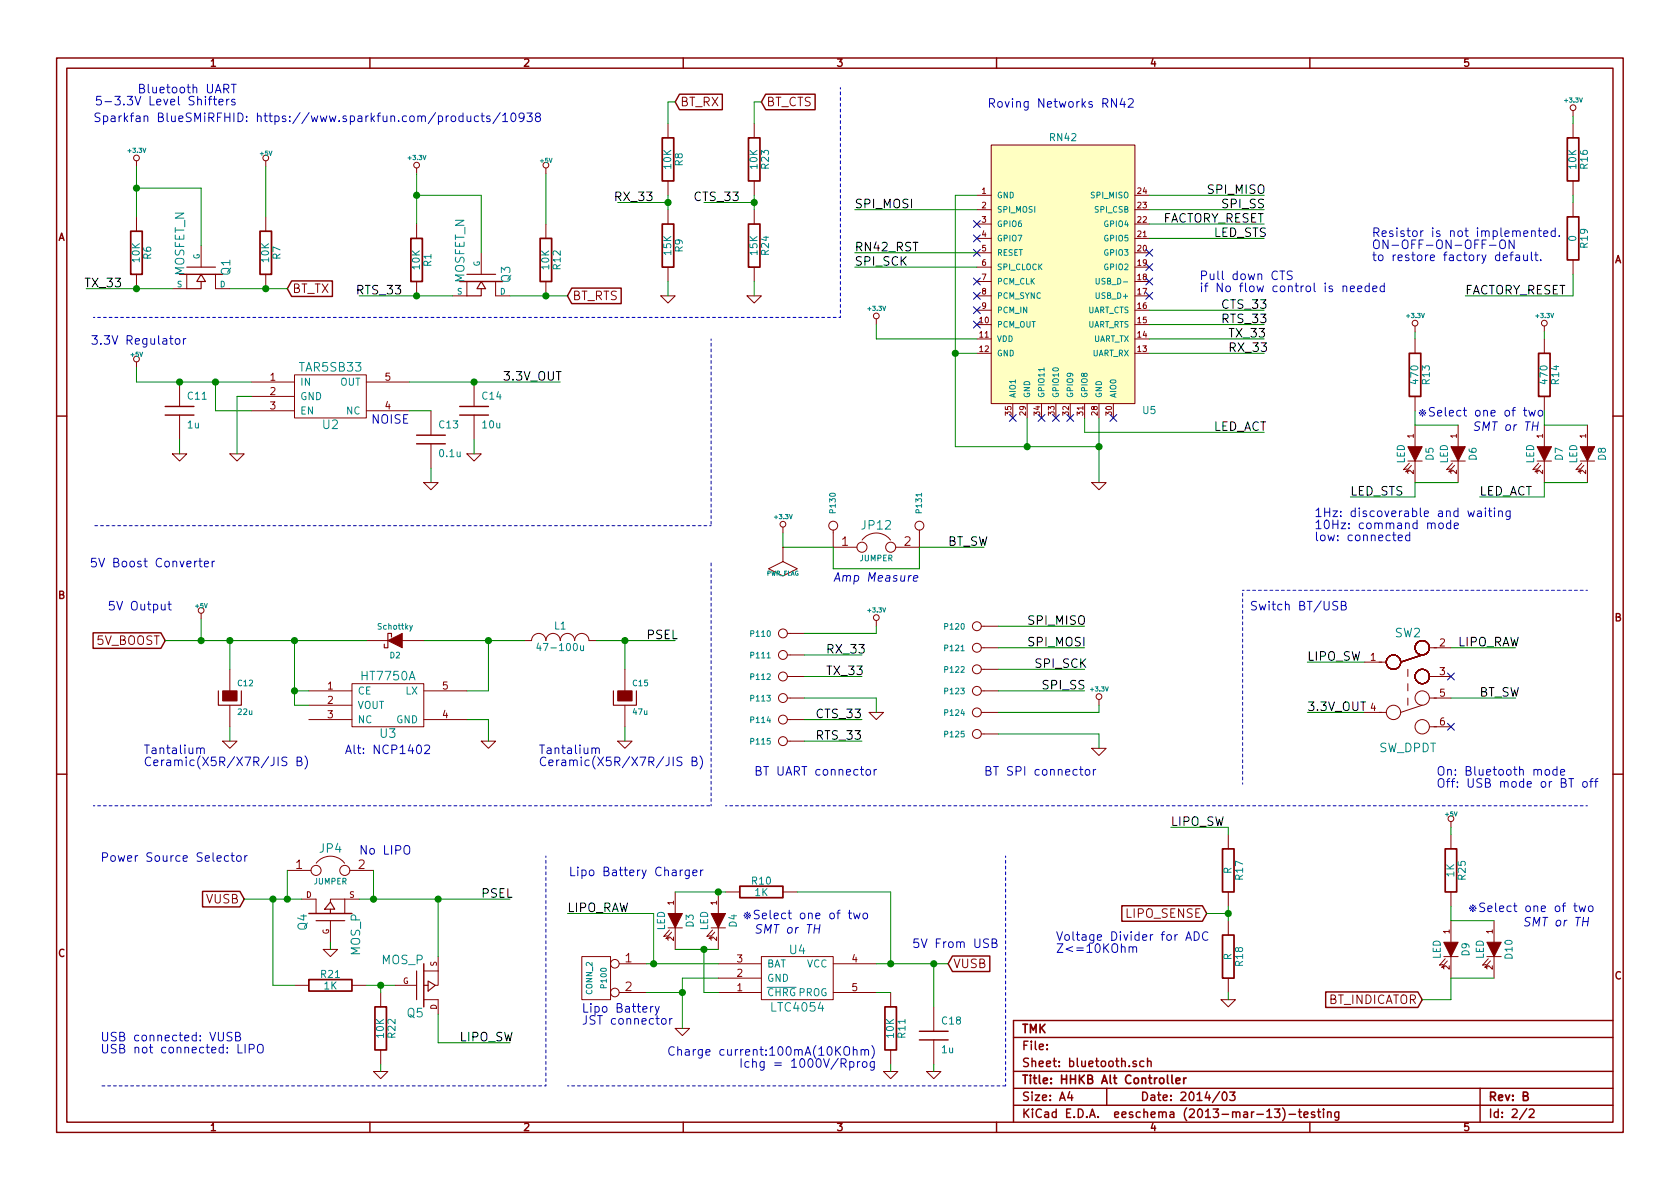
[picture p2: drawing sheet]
EESchema Schematic File Version 2
LIBS:keyboard_parts
LIBS:HHKB_controller-cache
LIBS:power
LIBS:device
LIBS:transistors
LIBS:conn
LIBS:linear
LIBS:regul
LIBS:74xx
LIBS:cmos4000
LIBS:adc-dac
LIBS:memory
LIBS:xilinx
LIBS:special
LIBS:microcontrollers
LIBS:dsp
LIBS:microchip
LIBS:analog_switches
LIBS:motorola
LIBS:texas
LIBS:intel
LIBS:audio
LIBS:interface
LIBS:digital-audio
LIBS:philips
LIBS:display
LIBS:cypress
LIBS:siliconi
LIBS:opto
LIBS:atmel
LIBS:contrib
LIBS:valves
LIBS:open-project
LIBS:HHKB_controller-cache
EELAYER 24 0
EELAYER END
$Descr A4 11693 8268
encoding utf-8
Sheet 2 2
Title "HHKB Alt Controller"
Date "2014/03"
Rev "B"
Comp "TMK"
Comment1 ""
Comment2 ""
Comment3 ""
Comment4 ""
$EndDescr
$Comp
L CONN_2 P100
U 1 1
P 4150 6800
F 0 "P100" V 4100 6800 40  0000 C CNN
F 1 "CONN_2" V 4200 6800 40  0000 C CNN
F 2 "" H 4150 6800 60  0000 C CNN
F 3 "" H 4150 6800 60  0000 C CNN
	1    4150 6800
	-1   0    0    -1  
$EndComp
Text Notes 4050 7050 0    60   ~ 0
Lipo Battery\nJST connector
$Comp
L GND #PWR030
U 1 1
P 4750 7150
F 0 "#PWR030" H 4750 7150 30  0001 C CNN
F 1 "GND" H 4750 7080 30  0001 C CNN
F 2 "" H 4750 7150 60  0000 C CNN
F 3 "" H 4750 7150 60  0000 C CNN
	1    4750 7150
	1    0    0    -1  
$EndComp
$Comp
L LTC4054 U4
U 1 1
P 5550 6800
F 0 "U4" H 5550 6600 60  0000 C CNN
F 1 "LTC4054" H 5550 7000 60  0000 C CNN
F 2 "" H 5550 6800 60  0000 C CNN
F 3 "" H 5550 6800 60  0000 C CNN
	1    5550 6800
	1    0    0    1   
$EndComp
Text GLabel 6600 6700 2    60   Input ~ 0
VUSB
$Comp
L HT7750A U3
U 1 1
P 2700 4900
F 0 "U3" H 2700 4700 60  0000 C CNN
F 1 "HT7750A" H 2700 5100 60  0000 C CNN
F 2 "" H 2700 4900 60  0000 C CNN
F 3 "" H 2700 4900 60  0000 C CNN
	1    2700 4900
	1    0    0    -1  
$EndComp
$Comp
L C C11
U 1 1
P 1250 2850
F 0 "C11" H 1300 2950 50  0000 L CNN
F 1 "1u" H 1300 2750 50  0000 L CNN
F 2 "" H 1250 2850 60  0000 C CNN
F 3 "" H 1250 2850 60  0000 C CNN
	1    1250 2850
	1    0    0    -1  
$EndComp
$Comp
L C C14
U 1 1
P 3300 2850
F 0 "C14" H 3350 2950 50  0000 L CNN
F 1 "10u" H 3350 2750 50  0000 L CNN
F 2 "" H 3300 2850 60  0000 C CNN
F 3 "" H 3300 2850 60  0000 C CNN
	1    3300 2850
	1    0    0    -1  
$EndComp
$Comp
L CAPAPOL C15
U 1 1
P 4350 4850
F 0 "C15" H 4400 4950 40  0000 L CNN
F 1 "47u" H 4400 4750 40  0000 L CNN
F 2 "" H 4450 4700 30  0000 C CNN
F 3 "" H 4350 4850 300 0000 C CNN
	1    4350 4850
	1    0    0    -1  
$EndComp
$Comp
L CAPAPOL C12
U 1 1
P 1600 4850
F 0 "C12" H 1650 4950 40  0000 L CNN
F 1 "22u" H 1650 4750 40  0000 L CNN
F 2 "" H 1700 4700 30  0000 C CNN
F 3 "" H 1600 4850 300 0000 C CNN
	1    1600 4850
	1    0    0    -1  
$EndComp
$Comp
L INDUCTOR_SMALL L1
U 1 1
P 3900 4450
F 0 "L1" H 3900 4550 50  0000 C CNN
F 1 "47-100u" H 3900 4400 50  0000 C CNN
F 2 "" H 3900 4450 60  0000 C CNN
F 3 "" H 3900 4450 60  0000 C CNN
	1    3900 4450
	1    0    0    -1  
$EndComp
Text Label 4500 4450 0    60   ~ 0
PSEL
$Comp
L GND #PWR031
U 1 1
P 1600 5150
F 0 "#PWR031" H 1600 5150 30  0001 C CNN
F 1 "GND" H 1600 5080 30  0001 C CNN
F 2 "" H 1600 5150 60  0000 C CNN
F 3 "" H 1600 5150 60  0000 C CNN
	1    1600 5150
	1    0    0    -1  
$EndComp
$Comp
L GND #PWR032
U 1 1
P 4350 5150
F 0 "#PWR032" H 4350 5150 30  0001 C CNN
F 1 "GND" H 4350 5080 30  0001 C CNN
F 2 "" H 4350 5150 60  0000 C CNN
F 3 "" H 4350 5150 60  0000 C CNN
	1    4350 5150
	1    0    0    -1  
$EndComp
$Comp
L GND #PWR033
U 1 1
P 3400 5150
F 0 "#PWR033" H 3400 5150 30  0001 C CNN
F 1 "GND" H 3400 5080 30  0001 C CNN
F 2 "" H 3400 5150 60  0000 C CNN
F 3 "" H 3400 5150 60  0000 C CNN
	1    3400 5150
	1    0    0    -1  
$EndComp
Text Notes 1000 5250 0    60   ~ 0
Tantalium\nCeramic(X5R/X7R/JIS B)
Text Notes 3750 5250 0    60   ~ 0
Tantalium\nCeramic(X5R/X7R/JIS B)
Text GLabel 1150 4450 0    60   Input ~ 0
5V_BOOST
$Comp
L LDO_REGULATOR U2
U 1 1
P 2300 2750
F 0 "U2" H 2300 2550 60  0000 C CNN
F 1 "TAR5SB33" H 2300 2950 60  0000 C CNN
F 2 "" H 2300 2750 60  0000 C CNN
F 3 "" H 2300 2750 60  0000 C CNN
	1    2300 2750
	1    0    0    -1  
$EndComp
$Comp
L GND #PWR034
U 1 1
P 1250 3150
F 0 "#PWR034" H 1250 3150 30  0001 C CNN
F 1 "GND" H 1250 3080 30  0001 C CNN
F 2 "" H 1250 3150 60  0000 C CNN
F 3 "" H 1250 3150 60  0000 C CNN
	1    1250 3150
	1    0    0    -1  
$EndComp
$Comp
L GND #PWR035
U 1 1
P 3300 3150
F 0 "#PWR035" H 3300 3150 30  0001 C CNN
F 1 "GND" H 3300 3080 30  0001 C CNN
F 2 "" H 3300 3150 60  0000 C CNN
F 3 "" H 3300 3150 60  0000 C CNN
	1    3300 3150
	1    0    0    -1  
$EndComp
$Comp
L GND #PWR036
U 1 1
P 1650 3150
F 0 "#PWR036" H 1650 3150 30  0001 C CNN
F 1 "GND" H 1650 3080 30  0001 C CNN
F 2 "" H 1650 3150 60  0000 C CNN
F 3 "" H 1650 3150 60  0000 C CNN
	1    1650 3150
	1    0    0    -1  
$EndComp
$Comp
L C C13
U 1 1
P 3000 3050
F 0 "C13" H 3050 3150 50  0000 L CNN
F 1 "0.1u" H 3050 2950 50  0000 L CNN
F 2 "" H 3000 3050 60  0000 C CNN
F 3 "" H 3000 3050 60  0000 C CNN
	1    3000 3050
	1    0    0    -1  
$EndComp
$Comp
L GND #PWR037
U 1 1
P 3000 3350
F 0 "#PWR037" H 3000 3350 30  0001 C CNN
F 1 "GND" H 3000 3280 30  0001 C CNN
F 2 "" H 3000 3350 60  0000 C CNN
F 3 "" H 3000 3350 60  0000 C CNN
	1    3000 3350
	1    0    0    -1  
$EndComp
Text Notes 2850 2950 2    60   ~ 0
NOISE
Text Notes 1500 3950 2    60   ~ 0
5V Boost Converter
Text Notes 1300 2400 2    60   ~ 0
3.3V Regulator
Text Notes 1650 650  2    60   ~ 0
Bluetooth UART\n5-3.3V Level Shifters
$Comp
L R R6
U 1 1
P 950 1750
F 0 "R6" V 1030 1750 50  0000 C CNN
F 1 "10K" V 950 1750 50  0000 C CNN
F 2 "" H 950 1750 60  0000 C CNN
F 3 "" H 950 1750 60  0000 C CNN
	1    950  1750
	1    0    0    -1  
$EndComp
$Comp
L R R7
U 1 1
P 1850 1750
F 0 "R7" V 1930 1750 50  0000 C CNN
F 1 "10K" V 1850 1750 50  0000 C CNN
F 2 "" H 1850 1750 60  0000 C CNN
F 3 "" H 1850 1750 60  0000 C CNN
	1    1850 1750
	1    0    0    -1  
$EndComp
$Comp
L R R8
U 1 1
P 4650 1100
F 0 "R8" V 4730 1100 50  0000 C CNN
F 1 "10K" V 4650 1100 50  0000 C CNN
F 2 "" H 4650 1100 60  0000 C CNN
F 3 "" H 4650 1100 60  0000 C CNN
	1    4650 1100
	1    0    0    -1  
$EndComp
$Comp
L R R9
U 1 1
P 4650 1700
F 0 "R9" V 4730 1700 50  0000 C CNN
F 1 "15K" V 4650 1700 50  0000 C CNN
F 2 "" H 4650 1700 60  0000 C CNN
F 3 "" H 4650 1700 60  0000 C CNN
	1    4650 1700
	1    0    0    -1  
$EndComp
$Comp
L GND #PWR038
U 1 1
P 4650 2050
F 0 "#PWR038" H 4650 2050 30  0001 C CNN
F 1 "GND" H 4650 1980 30  0001 C CNN
F 2 "" H 4650 2050 60  0000 C CNN
F 3 "" H 4650 2050 60  0000 C CNN
	1    4650 2050
	1    0    0    -1  
$EndComp
$Comp
L +5V #PWR039
U 1 1
P 1850 1150
F 0 "#PWR039" H 1850 1240 20  0001 C CNN
F 1 "+5V" H 1850 1240 30  0000 C CNN
F 2 "" H 1850 1150 60  0000 C CNN
F 3 "" H 1850 1150 60  0000 C CNN
	1    1850 1150
	1    0    0    -1  
$EndComp
$Comp
L +3.3V #PWR040
U 1 1
P 950 1150
F 0 "#PWR040" H 950 1110 30  0001 C CNN
F 1 "+3.3V" H 950 1260 30  0000 C CNN
F 2 "" H 950 1150 60  0000 C CNN
F 3 "" H 950 1150 60  0000 C CNN
	1    950  1150
	1    0    0    -1  
$EndComp
Text Label 850  2000 2    60   ~ 0
TX_33
Text Label 4550 1400 2    60   ~ 0
RX_33
Text GLabel 4700 700  2    60   Input ~ 0
BT_RX
Text GLabel 2000 2000 2    60   Input ~ 0
BT_TX
Text Notes 4900 6100 2    60   ~ 0
Lipo Battery Charger
Text Notes 7900 750  2    60   ~ 0
Roving Networks RN42
$Comp
L LED D4
U 1 1
P 5000 6400
F 0 "D4" H 5000 6500 50  0000 C CNN
F 1 "LED" H 5000 6300 50  0000 C CNN
F 2 "" H 5000 6400 60  0000 C CNN
F 3 "" H 5000 6400 60  0000 C CNN
	1    5000 6400
	0    1    1    0   
$EndComp
$Comp
L R R10
U 1 1
P 5300 6200
F 0 "R10" V 5380 6200 50  0000 C CNN
F 1 "1K" V 5300 6200 50  0000 C CNN
F 2 "" H 5300 6200 60  0000 C CNN
F 3 "" H 5300 6200 60  0000 C CNN
	1    5300 6200
	0    -1   -1   0   
$EndComp
$Comp
L R R11
U 1 1
P 6200 7150
F 0 "R11" V 6280 7150 50  0000 C CNN
F 1 "10K" V 6200 7150 50  0000 C CNN
F 2 "" H 6200 7150 60  0000 C CNN
F 3 "" H 6200 7150 60  0000 C CNN
	1    6200 7150
	1    0    0    -1  
$EndComp
$Comp
L GND #PWR041
U 1 1
P 6200 7450
F 0 "#PWR041" H 6200 7450 30  0001 C CNN
F 1 "GND" H 6200 7380 30  0001 C CNN
F 2 "" H 6200 7450 60  0000 C CNN
F 3 "" H 6200 7450 60  0000 C CNN
	1    6200 7450
	1    0    0    -1  
$EndComp
Text Notes 6100 7350 2    60   ~ 0
Charge current:100mA(10KOhm)\nIchg = 1000V/Rprog
Text Notes 6350 6600 0    60   ~ 0
5V From USB
Text Notes 750  4250 0    60   ~ 0
5V Output
$Comp
L CONN_1 P111
U 1 1
P 5450 4550
F 0 "P111" H 5530 4550 40  0000 L CNN
F 1 "CONN_1" H 5450 4605 30  0001 C CNN
F 2 "" H 5450 4550 60  0000 C CNN
F 3 "" H 5450 4550 60  0000 C CNN
	1    5450 4550
	-1   0    0    1   
$EndComp
$Comp
L CONN_1 P112
U 1 1
P 5450 4700
F 0 "P112" H 5530 4700 40  0000 L CNN
F 1 "CONN_1" H 5450 4755 30  0001 C CNN
F 2 "" H 5450 4700 60  0000 C CNN
F 3 "" H 5450 4700 60  0000 C CNN
	1    5450 4700
	-1   0    0    1   
$EndComp
$Comp
L CONN_1 P110
U 1 1
P 5450 4400
F 0 "P110" H 5530 4400 40  0000 L CNN
F 1 "CONN_1" H 5450 4455 30  0001 C CNN
F 2 "" H 5450 4400 60  0000 C CNN
F 3 "" H 5450 4400 60  0000 C CNN
	1    5450 4400
	-1   0    0    1   
$EndComp
$Comp
L CONN_1 P113
U 1 1
P 5450 4850
F 0 "P113" H 5530 4850 40  0000 L CNN
F 1 "CONN_1" H 5450 4905 30  0001 C CNN
F 2 "" H 5450 4850 60  0000 C CNN
F 3 "" H 5450 4850 60  0000 C CNN
	1    5450 4850
	-1   0    0    1   
$EndComp
Text Label 5750 4550 0    60   ~ 0
RX_33
Text Label 5750 4700 0    60   ~ 0
TX_33
Text Notes 5250 5400 0    60   ~ 0
BT UART connector
$Comp
L +3.3V #PWR042
U 1 1
P 6100 4350
F 0 "#PWR042" H 6100 4310 30  0001 C CNN
F 1 "+3.3V" H 6100 4460 30  0000 C CNN
F 2 "" H 6100 4350 60  0000 C CNN
F 3 "" H 6100 4350 60  0000 C CNN
	1    6100 4350
	1    0    0    -1  
$EndComp
$Comp
L GND #PWR043
U 1 1
P 6100 4950
F 0 "#PWR043" H 6100 4950 30  0001 C CNN
F 1 "GND" H 6100 4880 30  0001 C CNN
F 2 "" H 6100 4950 60  0000 C CNN
F 3 "" H 6100 4950 60  0000 C CNN
	1    6100 4950
	1    0    0    -1  
$EndComp
$Comp
L CONN_1 P115
U 1 1
P 5450 5150
F 0 "P115" H 5530 5150 40  0000 L CNN
F 1 "CONN_1" H 5450 5205 30  0001 C CNN
F 2 "" H 5450 5150 60  0000 C CNN
F 3 "" H 5450 5150 60  0000 C CNN
	1    5450 5150
	-1   0    0    1   
$EndComp
Text Label 6000 5150 2    60   ~ 0
RTS_33
$Comp
L C C18
U 1 1
P 6500 7200
F 0 "C18" H 6550 7300 50  0000 L CNN
F 1 "1u" H 6550 7100 50  0000 L CNN
F 2 "" H 6500 7200 60  0000 C CNN
F 3 "" H 6500 7200 60  0000 C CNN
	1    6500 7200
	1    0    0    -1  
$EndComp
$Comp
L GND #PWR044
U 1 1
P 6500 7450
F 0 "#PWR044" H 6500 7450 30  0001 C CNN
F 1 "GND" H 6500 7380 30  0001 C CNN
F 2 "" H 6500 7450 60  0000 C CNN
F 3 "" H 6500 7450 60  0000 C CNN
	1    6500 7450
	1    0    0    -1  
$EndComp
$Comp
L DIODESCH D2
U 1 1
P 2750 4450
F 0 "D2" H 2750 4550 40  0000 C CNN
F 1 "Schottky" H 2750 4350 40  0000 C CNN
F 2 "" H 2750 4450 60  0000 C CNN
F 3 "" H 2750 4450 60  0000 C CNN
	1    2750 4450
	-1   0    0    1   
$EndComp
$Comp
L LED D3
U 1 1
P 4700 6400
F 0 "D3" H 4700 6500 50  0000 C CNN
F 1 "LED" H 4700 6300 50  0000 C CNN
F 2 "" H 4700 6400 60  0000 C CNN
F 3 "" H 4700 6400 60  0000 C CNN
	1    4700 6400
	0    1    1    0   
$EndComp
$Comp
L MOSFET_N Q1
U 1 1
P 1400 1900
F 0 "Q1" H 1410 2070 60  0000 R CNN
F 1 "MOSFET_N" H 1410 1750 60  0000 R CNN
F 2 "" H 1400 1900 60  0000 C CNN
F 3 "" H 1400 1900 60  0000 C CNN
	1    1400 1900
	0    1    1    0   
$EndComp
$Comp
L CONN_1 P130
U 1 1
P 5800 3650
F 0 "P130" H 5880 3650 40  0000 L CNN
F 1 "CONN_1" H 5800 3705 30  0001 C CNN
F 2 "" H 5800 3650 60  0000 C CNN
F 3 "" H 5800 3650 60  0000 C CNN
	1    5800 3650
	0    -1   -1   0   
$EndComp
$Comp
L CONN_1 P131
U 1 1
P 6400 3650
F 0 "P131" H 6480 3650 40  0000 L CNN
F 1 "CONN_1" H 6400 3705 30  0001 C CNN
F 2 "" H 6400 3650 60  0000 C CNN
F 3 "" H 6400 3650 60  0000 C CNN
	1    6400 3650
	0    -1   -1   0   
$EndComp
$Comp
L JUMPER JP12
U 1 1
P 6100 3800
F 0 "JP12" H 6100 3950 60  0000 C CNN
F 1 "JUMPER" H 6100 3720 40  0000 C CNN
F 2 "" H 6100 3800 60  0000 C CNN
F 3 "" H 6100 3800 60  0000 C CNN
	1    6100 3800
	1    0    0    -1  
$EndComp
Text Notes 5800 4050 0    60   Italic 0
Amp Measure
$Comp
L LED D5
U 1 1
P 9850 3150
F 0 "D5" H 9850 3250 50  0000 C CNN
F 1 "LED" H 9850 3050 50  0000 C CNN
F 2 "" H 9850 3150 60  0000 C CNN
F 3 "" H 9850 3150 60  0000 C CNN
	1    9850 3150
	0    1    1    0   
$EndComp
$Comp
L LED D6
U 1 1
P 10150 3150
F 0 "D6" H 10150 3250 50  0000 C CNN
F 1 "LED" H 10150 3050 50  0000 C CNN
F 2 "" H 10150 3150 60  0000 C CNN
F 3 "" H 10150 3150 60  0000 C CNN
	1    10150 3150
	0    1    1    0   
$EndComp
Text Notes 10250 3000 0    60   Italic 0
SMT or TH
Text Notes 5250 6500 0    60   Italic 0
SMT or TH
$Comp
L R R17
U 1 1
P 8550 6050
F 0 "R17" V 8630 6050 50  0000 C CNN
F 1 "R" V 8550 6050 50  0000 C CNN
F 2 "" H 8550 6050 60  0000 C CNN
F 3 "" H 8550 6050 60  0000 C CNN
	1    8550 6050
	1    0    0    -1  
$EndComp
$Comp
L R R18
U 1 1
P 8550 6650
F 0 "R18" V 8630 6650 50  0000 C CNN
F 1 "R" V 8550 6650 50  0000 C CNN
F 2 "" H 8550 6650 60  0000 C CNN
F 3 "" H 8550 6650 60  0000 C CNN
	1    8550 6650
	1    0    0    -1  
$EndComp
$Comp
L GND #PWR045
U 1 1
P 8550 6950
F 0 "#PWR045" H 8550 6950 30  0001 C CNN
F 1 "GND" H 8550 6880 30  0001 C CNN
F 2 "" H 8550 6950 60  0000 C CNN
F 3 "" H 8550 6950 60  0000 C CNN
	1    8550 6950
	1    0    0    -1  
$EndComp
Text GLabel 8400 6350 0    60   Input ~ 0
LIPO_SENSE
Text Notes 7350 6550 0    60   ~ 0
Voltage Divider for ADC\nZ<=10KOhm
$Comp
L RN42 U5
U 1 1
P 7400 1900
F 0 "U5" H 8000 950 50  0000 C CNN
F 1 "RN42" H 7400 2850 50  0000 C CNN
F 2 "" H 7400 1900 60  0000 C CNN
F 3 "" H 7400 1900 60  0000 C CNN
	1    7400 1900
	1    0    0    -1  
$EndComp
$Comp
L GND #PWR046
U 1 1
P 7650 3350
F 0 "#PWR046" H 7650 3350 30  0001 C CNN
F 1 "GND" H 7650 3280 30  0001 C CNN
F 2 "" H 7650 3350 60  0000 C CNN
F 3 "" H 7650 3350 60  0000 C CNN
	1    7650 3350
	1    0    0    -1  
$EndComp
Text Label 8550 2350 0    60   ~ 0
TX_33
Text Label 8550 2450 0    60   ~ 0
RX_33
NoConn ~ 6800 1950
NoConn ~ 6800 2050
NoConn ~ 6800 2150
NoConn ~ 6800 2250
NoConn ~ 8000 1950
NoConn ~ 8000 2050
Text Label 5950 1750 0    60   ~ 0
RN42_RST
Text Label 8450 3000 0    60   ~ 0
LED_ACT
Text Label 8450 1650 0    60   ~ 0
LED_STS
Text Label 8500 2150 0    60   ~ 0
CTS_33
Text Label 8500 2250 0    60   ~ 0
RTS_33
NoConn ~ 8000 1850
NoConn ~ 8000 1750
NoConn ~ 6800 1550
NoConn ~ 6800 1650
$Comp
L R R16
U 1 1
P 10950 1100
F 0 "R16" V 11030 1100 50  0000 C CNN
F 1 "10K" V 10950 1100 50  0000 C CNN
F 2 "" H 10950 1100 60  0000 C CNN
F 3 "" H 10950 1100 60  0000 C CNN
	1    10950 1100
	1    0    0    -1  
$EndComp
$Comp
L R R19
U 1 1
P 10950 1650
F 0 "R19" V 11030 1650 50  0000 C CNN
F 1 "0" V 10950 1650 50  0000 C CNN
F 2 "" H 10950 1650 60  0000 C CNN
F 3 "" H 10950 1650 60  0000 C CNN
	1    10950 1650
	1    0    0    -1  
$EndComp
Text Label 8100 1550 0    60   ~ 0
FACTORY_RESET
$Comp
L +3.3V #PWR047
U 1 1
P 10950 800
F 0 "#PWR047" H 10950 760 30  0001 C CNN
F 1 "+3.3V" H 10950 910 30  0000 C CNN
F 2 "" H 10950 800 60  0000 C CNN
F 3 "" H 10950 800 60  0000 C CNN
	1    10950 800 
	1    0    0    -1  
$EndComp
Text Label 10200 2050 0    60   ~ 0
FACTORY_RESET
Text Notes 9550 1650 0    60   ~ 0
Resistor is not implemented.\nON-OFF-ON-OFF-ON\nto restore factory default.
$Comp
L +3.3V #PWR048
U 1 1
P 9850 2300
F 0 "#PWR048" H 9850 2260 30  0001 C CNN
F 1 "+3.3V" H 9850 2410 30  0000 C CNN
F 2 "" H 9850 2300 60  0000 C CNN
F 3 "" H 9850 2300 60  0000 C CNN
	1    9850 2300
	1    0    0    -1  
$EndComp
$Comp
L +3.3V #PWR049
U 1 1
P 10750 2300
F 0 "#PWR049" H 10750 2260 30  0001 C CNN
F 1 "+3.3V" H 10750 2410 30  0000 C CNN
F 2 "" H 10750 2300 60  0000 C CNN
F 3 "" H 10750 2300 60  0000 C CNN
	1    10750 2300
	1    0    0    -1  
$EndComp
$Comp
L R R13
U 1 1
P 9850 2600
F 0 "R13" V 9930 2600 50  0000 C CNN
F 1 "470" V 9850 2600 50  0000 C CNN
F 2 "" H 9850 2600 60  0000 C CNN
F 3 "" H 9850 2600 60  0000 C CNN
	1    9850 2600
	1    0    0    -1  
$EndComp
$Comp
L R R14
U 1 1
P 10750 2600
F 0 "R14" V 10830 2600 50  0000 C CNN
F 1 "470" V 10750 2600 50  0000 C CNN
F 2 "" H 10750 2600 60  0000 C CNN
F 3 "" H 10750 2600 60  0000 C CNN
	1    10750 2600
	1    0    0    -1  
$EndComp
$Comp
L LED D7
U 1 1
P 10750 3150
F 0 "D7" H 10750 3250 50  0000 C CNN
F 1 "LED" H 10750 3050 50  0000 C CNN
F 2 "" H 10750 3150 60  0000 C CNN
F 3 "" H 10750 3150 60  0000 C CNN
	1    10750 3150
	0    1    1    0   
$EndComp
$Comp
L LED D8
U 1 1
P 11050 3150
F 0 "D8" H 11050 3250 50  0000 C CNN
F 1 "LED" H 11050 3050 50  0000 C CNN
F 2 "" H 11050 3150 60  0000 C CNN
F 3 "" H 11050 3150 60  0000 C CNN
	1    11050 3150
	0    1    1    0   
$EndComp
Text Label 9400 3450 0    60   ~ 0
LED_STS
Text Label 10300 3450 0    60   ~ 0
LED_ACT
NoConn ~ 7450 2900
NoConn ~ 7350 2900
NoConn ~ 7250 2900
NoConn ~ 7050 2900
NoConn ~ 7750 2900
$Comp
L R R1
U 1 1
P 2900 1800
F 0 "R1" V 2980 1800 50  0000 C CNN
F 1 "10K" V 2900 1800 50  0000 C CNN
F 2 "" H 2900 1800 60  0000 C CNN
F 3 "" H 2900 1800 60  0000 C CNN
	1    2900 1800
	1    0    0    -1  
$EndComp
$Comp
L R R12
U 1 1
P 3800 1800
F 0 "R12" V 3880 1800 50  0000 C CNN
F 1 "10K" V 3800 1800 50  0000 C CNN
F 2 "" H 3800 1800 60  0000 C CNN
F 3 "" H 3800 1800 60  0000 C CNN
	1    3800 1800
	1    0    0    -1  
$EndComp
$Comp
L +5V #PWR050
U 1 1
P 3800 1200
F 0 "#PWR050" H 3800 1290 20  0001 C CNN
F 1 "+5V" H 3800 1290 30  0000 C CNN
F 2 "" H 3800 1200 60  0000 C CNN
F 3 "" H 3800 1200 60  0000 C CNN
	1    3800 1200
	1    0    0    -1  
$EndComp
$Comp
L +3.3V #PWR051
U 1 1
P 2900 1200
F 0 "#PWR051" H 2900 1160 30  0001 C CNN
F 1 "+3.3V" H 2900 1310 30  0000 C CNN
F 2 "" H 2900 1200 60  0000 C CNN
F 3 "" H 2900 1200 60  0000 C CNN
	1    2900 1200
	1    0    0    -1  
$EndComp
Text Label 2800 2050 2    60   ~ 0
RTS_33
Text GLabel 3950 2050 2    60   Input ~ 0
BT_RTS
$Comp
L MOSFET_N Q3
U 1 1
P 3350 1950
F 0 "Q3" H 3360 2120 60  0000 R CNN
F 1 "MOSFET_N" H 3360 1800 60  0000 R CNN
F 2 "" H 3350 1950 60  0000 C CNN
F 3 "" H 3350 1950 60  0000 C CNN
	1    3350 1950
	0    1    1    0   
$EndComp
Text Notes 8350 1950 0    60   ~ 0
Pull down CTS\nif No flow control is needed
Text Notes 6850 5400 0    60   ~ 0
BT SPI connector
$Comp
L CONN_1 P124
U 1 1
P 6800 4950
F 0 "P124" H 6880 4950 40  0000 L CNN
F 1 "CONN_1" H 6800 5005 30  0001 C CNN
F 2 "" H 6800 4950 60  0000 C CNN
F 3 "" H 6800 4950 60  0000 C CNN
	1    6800 4950
	-1   0    0    1   
$EndComp
$Comp
L CONN_1 P122
U 1 1
P 6800 4650
F 0 "P122" H 6880 4650 40  0000 L CNN
F 1 "CONN_1" H 6800 4705 30  0001 C CNN
F 2 "" H 6800 4650 60  0000 C CNN
F 3 "" H 6800 4650 60  0000 C CNN
	1    6800 4650
	-1   0    0    1   
$EndComp
$Comp
L CONN_1 P121
U 1 1
P 6800 4500
F 0 "P121" H 6880 4500 40  0000 L CNN
F 1 "CONN_1" H 6800 4555 30  0001 C CNN
F 2 "" H 6800 4500 60  0000 C CNN
F 3 "" H 6800 4500 60  0000 C CNN
	1    6800 4500
	-1   0    0    1   
$EndComp
$Comp
L CONN_1 P120
U 1 1
P 6800 4350
F 0 "P120" H 6880 4350 40  0000 L CNN
F 1 "CONN_1" H 6800 4405 30  0001 C CNN
F 2 "" H 6800 4350 60  0000 C CNN
F 3 "" H 6800 4350 60  0000 C CNN
	1    6800 4350
	-1   0    0    1   
$EndComp
$Comp
L CONN_1 P123
U 1 1
P 6800 4800
F 0 "P123" H 6880 4800 40  0000 L CNN
F 1 "CONN_1" H 6800 4855 30  0001 C CNN
F 2 "" H 6800 4800 60  0000 C CNN
F 3 "" H 6800 4800 60  0000 C CNN
	1    6800 4800
	-1   0    0    1   
$EndComp
Text Label 8400 1350 0    60   ~ 0
SPI_MISO
Text Label 8500 1450 0    60   ~ 0
SPI_SS
Text Label 5950 1450 0    60   ~ 0
SPI_MOSI
Text Label 5950 1850 0    60   ~ 0
SPI_SCK
Text Notes 9150 3600 0    60   ~ 0
1Hz: discoverable and waiting\n10Hz: command mode\nlow: connected
Text Notes 650  850  0    60   ~ 0
Sparkfan BlueSMiRFHID: https://www.sparkfun.com/products/10938
$Comp
L +3.3V #PWR052
U 1 1
P 7650 4900
F 0 "#PWR052" H 7650 4860 30  0001 C CNN
F 1 "+3.3V" H 7650 5010 30  0000 C CNN
F 2 "" H 7650 4900 60  0000 C CNN
F 3 "" H 7650 4900 60  0000 C CNN
	1    7650 4900
	1    0    0    -1  
$EndComp
$Comp
L GND #PWR053
U 1 1
P 7650 5200
F 0 "#PWR053" H 7650 5200 30  0001 C CNN
F 1 "GND" H 7650 5130 30  0001 C CNN
F 2 "" H 7650 5200 60  0000 C CNN
F 3 "" H 7650 5200 60  0000 C CNN
	1    7650 5200
	1    0    0    -1  
$EndComp
Text Label 7200 4650 0    60   ~ 0
SPI_SCK
Text Label 7150 4500 0    60   ~ 0
SPI_MOSI
Text Label 7150 4350 0    60   ~ 0
SPI_MISO
Text Label 7250 4800 0    60   ~ 0
SPI_SS
$Comp
L CONN_1 P125
U 1 1
P 6800 5100
F 0 "P125" H 6880 5100 40  0000 L CNN
F 1 "CONN_1" H 6800 5155 30  0001 C CNN
F 2 "" H 6800 5100 60  0000 C CNN
F 3 "" H 6800 5100 60  0000 C CNN
	1    6800 5100
	-1   0    0    1   
$EndComp
NoConn ~ 6800 1750
Text Notes 700  6000 0    60   ~ 0
Power Source Selector
Text GLabel 1700 6250 0    60   Input ~ 0
VUSB
$Comp
L R R22
U 1 1
P 2650 7150
F 0 "R22" V 2730 7150 50  0000 C CNN
F 1 "10K" V 2650 7150 50  0000 C CNN
F 2 "" H 2650 7150 60  0000 C CNN
F 3 "" H 2650 7150 60  0000 C CNN
	1    2650 7150
	1    0    0    -1  
$EndComp
$Comp
L R R21
U 1 1
P 2300 6850
F 0 "R21" V 2380 6850 50  0000 C CNN
F 1 "1K" V 2300 6850 50  0000 C CNN
F 2 "" H 2300 6850 60  0000 C CNN
F 3 "" H 2300 6850 60  0000 C CNN
	1    2300 6850
	0    -1   -1   0   
$EndComp
$Comp
L MOS_P Q4
U 1 1
P 2300 6350
F 0 "Q4" H 2300 6540 60  0000 R CNN
F 1 "MOS_P" H 2300 6170 60  0000 R CNN
F 2 "" H 2300 6350 60  0000 C CNN
F 3 "" H 2300 6350 60  0000 C CNN
	1    2300 6350
	0    -1   -1   0   
$EndComp
$Comp
L MOS_P Q5
U 1 1
P 2950 6850
F 0 "Q5" H 2950 7040 60  0000 R CNN
F 1 "MOS_P" H 2950 6670 60  0000 R CNN
F 2 "" H 2950 6850 60  0000 C CNN
F 3 "" H 2950 6850 60  0000 C CNN
	1    2950 6850
	1    0    0    1   
$EndComp
$Comp
L GND #PWR054
U 1 1
P 2300 6600
F 0 "#PWR054" H 2300 6600 30  0001 C CNN
F 1 "GND" H 2300 6530 30  0001 C CNN
F 2 "" H 2300 6600 60  0000 C CNN
F 3 "" H 2300 6600 60  0000 C CNN
	1    2300 6600
	1    0    0    -1  
$EndComp
Text Label 3350 6250 0    60   ~ 0
PSEL
$Comp
L GND #PWR055
U 1 1
P 2650 7450
F 0 "#PWR055" H 2650 7450 30  0001 C CNN
F 1 "GND" H 2650 7380 30  0001 C CNN
F 2 "" H 2650 7450 60  0000 C CNN
F 3 "" H 2650 7450 60  0000 C CNN
	1    2650 7450
	1    0    0    -1  
$EndComp
$Comp
L +5V #PWR056
U 1 1
P 1400 4300
F 0 "#PWR056" H 1400 4390 20  0001 C CNN
F 1 "+5V" H 1400 4390 30  0000 C CNN
F 2 "" H 1400 4300 60  0000 C CNN
F 3 "" H 1400 4300 60  0000 C CNN
	1    1400 4300
	1    0    0    -1  
$EndComp
$Comp
L +5V #PWR057
U 1 1
P 950 2550
F 0 "#PWR057" H 950 2640 20  0001 C CNN
F 1 "+5V" H 950 2640 30  0000 C CNN
F 2 "" H 950 2550 60  0000 C CNN
F 3 "" H 950 2550 60  0000 C CNN
	1    950  2550
	1    0    0    -1  
$EndComp
Text Notes 700  7250 0    60   ~ 0
USB connected: VUSB\nUSB not connected: LIPO
Text Notes 6050 6400 2    60   ~ 0
※Select one of two
Text Notes 10750 2900 2    60   ~ 0
※Select one of two
Text Label 10150 4500 0    60   ~ 0
LIPO_RAW
$Comp
L +3.3V #PWR058
U 1 1
P 5450 3700
F 0 "#PWR058" H 5450 3660 30  0001 C CNN
F 1 "+3.3V" H 5450 3810 30  0000 C CNN
F 2 "" H 5450 3700 60  0000 C CNN
F 3 "" H 5450 3700 60  0000 C CNN
	1    5450 3700
	1    0    0    -1  
$EndComp
Text Label 9100 4600 0    60   ~ 0
LIPO_SW
Text Label 3200 7250 0    60   ~ 0
LIPO_SW
Text Label 3950 6350 0    60   ~ 0
LIPO_RAW
Text Label 10300 4850 0    60   ~ 0
BT_SW
$Comp
L +3.3V #PWR059
U 1 1
P 6100 2250
F 0 "#PWR059" H 6100 2210 30  0001 C CNN
F 1 "+3.3V" H 6100 2360 30  0000 C CNN
F 2 "" H 6100 2250 60  0000 C CNN
F 3 "" H 6100 2250 60  0000 C CNN
	1    6100 2250
	1    0    0    -1  
$EndComp
$Comp
L JUMPER JP4
U 1 1
P 2300 6050
F 0 "JP4" H 2300 6200 60  0000 C CNN
F 1 "JUMPER" H 2300 5970 40  0000 C CNN
F 2 "" H 2300 6050 60  0000 C CNN
F 3 "" H 2300 6050 60  0000 C CNN
	1    2300 6050
	1    0    0    -1  
$EndComp
Text Notes 8700 4250 0    60   ~ 0
Switch BT/USB
$Comp
L R R23
U 1 1
P 5250 1100
F 0 "R23" V 5330 1100 50  0000 C CNN
F 1 "10K" V 5250 1100 50  0000 C CNN
F 2 "" H 5250 1100 60  0000 C CNN
F 3 "" H 5250 1100 60  0000 C CNN
	1    5250 1100
	1    0    0    -1  
$EndComp
$Comp
L R R24
U 1 1
P 5250 1700
F 0 "R24" V 5330 1700 50  0000 C CNN
F 1 "15K" V 5250 1700 50  0000 C CNN
F 2 "" H 5250 1700 60  0000 C CNN
F 3 "" H 5250 1700 60  0000 C CNN
	1    5250 1700
	1    0    0    -1  
$EndComp
$Comp
L GND #PWR060
U 1 1
P 5250 2050
F 0 "#PWR060" H 5250 2050 30  0001 C CNN
F 1 "GND" H 5250 1980 30  0001 C CNN
F 2 "" H 5250 2050 60  0000 C CNN
F 3 "" H 5250 2050 60  0000 C CNN
	1    5250 2050
	1    0    0    -1  
$EndComp
Text Label 5150 1400 2    60   ~ 0
CTS_33
Text GLabel 5300 700  2    60   Input ~ 0
BT_CTS
Text Label 8150 5750 0    60   ~ 0
LIPO_SW
Text GLabel 9900 6950 0    60   Input ~ 0
BT_INDICATOR
$Comp
L R R25
U 1 1
P 10100 6050
F 0 "R25" V 10180 6050 50  0000 C CNN
F 1 "1K" V 10100 6050 50  0000 C CNN
F 2 "" H 10100 6050 60  0000 C CNN
F 3 "" H 10100 6050 60  0000 C CNN
	1    10100 6050
	1    0    0    -1  
$EndComp
$Comp
L LED D9
U 1 1
P 10100 6600
F 0 "D9" H 10100 6700 50  0000 C CNN
F 1 "LED" H 10100 6500 50  0000 C CNN
F 2 "" H 10100 6600 60  0000 C CNN
F 3 "" H 10100 6600 60  0000 C CNN
	1    10100 6600
	0    1    1    0   
$EndComp
$Comp
L LED D10
U 1 1
P 10400 6600
F 0 "D10" H 10400 6700 50  0000 C CNN
F 1 "LED" H 10400 6500 50  0000 C CNN
F 2 "" H 10400 6600 60  0000 C CNN
F 3 "" H 10400 6600 60  0000 C CNN
	1    10400 6600
	0    1    1    0   
$EndComp
$Comp
L +5V #PWR061
U 1 1
P 10100 5750
F 0 "#PWR061" H 10100 5840 20  0001 C CNN
F 1 "+5V" H 10100 5840 30  0000 C CNN
F 2 "" H 10100 5750 60  0000 C CNN
F 3 "" H 10100 5750 60  0000 C CNN
	1    10100 5750
	1    0    0    -1  
$EndComp
Wire Wire Line
	7650 5100 7650 5200
Wire Wire Line
	7650 4950 7650 4900
Wire Wire Line
	6100 4850 6100 4950
Wire Wire Line
	6100 4400 6100 4350
Wire Notes Line
	4950 2350 4950 3650
Wire Notes Line
	5850 2200 5850 600 
Wire Notes Line
	650  2200 5850 2200
Wire Wire Line
	2500 6250 3550 6250
Wire Wire Line
	3050 7250 3550 7250
Wire Wire Line
	3050 7050 3050 7250
Connection ~ 3050 6250
Wire Wire Line
	3050 6650 3050 6250
Wire Wire Line
	2300 6550 2300 6600
Wire Wire Line
	2650 7400 2650 7450
Connection ~ 2650 6850
Wire Wire Line
	2650 6900 2650 6850
Wire Wire Line
	2550 6850 2750 6850
Connection ~ 1900 6250
Wire Wire Line
	1900 6850 2050 6850
Wire Wire Line
	1900 6250 1900 6850
Wire Wire Line
	1700 6250 2100 6250
Wire Wire Line
	6950 5100 7650 5100
Wire Wire Line
	6950 4800 7550 4800
Wire Wire Line
	6950 4350 7550 4350
Wire Wire Line
	6950 4500 7550 4500
Wire Wire Line
	6950 4650 7550 4650
Wire Wire Line
	6950 4950 7650 4950
Wire Wire Line
	3350 1350 2900 1350
Connection ~ 2900 2050
Connection ~ 3800 2050
Wire Wire Line
	3800 1200 3800 1550
Wire Wire Line
	2900 1200 2900 1550
Connection ~ 2900 1350
Wire Wire Line
	3350 1350 3350 1750
Wire Wire Line
	9850 3450 9400 3450
Wire Wire Line
	9850 3350 9850 3450
Wire Wire Line
	10750 3450 10300 3450
Wire Wire Line
	10750 3350 10750 3450
Wire Wire Line
	10750 2850 10750 2950
Wire Wire Line
	10750 3350 11050 3350
Wire Wire Line
	10750 2950 11050 2950
Wire Wire Line
	10750 2300 10750 2350
Wire Wire Line
	9850 2350 9850 2300
Wire Wire Line
	9850 2850 9850 2950
Wire Wire Line
	10950 2050 10200 2050
Wire Wire Line
	10950 1900 10950 2050
Wire Wire Line
	10950 1350 10950 1400
Wire Wire Line
	10950 800  10950 850 
Wire Wire Line
	8000 1550 8800 1550
Wire Wire Line
	8000 2250 8800 2250
Wire Wire Line
	8000 1650 8800 1650
Wire Wire Line
	7550 3000 8800 3000
Wire Wire Line
	7550 2900 7550 3000
Wire Wire Line
	6800 1450 5950 1450
Wire Wire Line
	6800 1850 5950 1850
Wire Wire Line
	6800 1750 5950 1750
Wire Wire Line
	8000 1450 8800 1450
Wire Wire Line
	8000 1350 8800 1350
Wire Wire Line
	8000 2450 8800 2450
Wire Wire Line
	8000 2350 8800 2350
Connection ~ 6650 2450
Wire Wire Line
	6800 2450 6650 2450
Connection ~ 7150 3100
Wire Wire Line
	6650 1350 6650 3100
Wire Wire Line
	6800 1350 6650 1350
Connection ~ 7650 3100
Wire Wire Line
	7650 2900 7650 3350
Wire Wire Line
	6650 3100 7650 3100
Wire Wire Line
	7150 2900 7150 3100
Connection ~ 4550 6700
Connection ~ 8550 6350
Wire Wire Line
	8550 6900 8550 6950
Wire Wire Line
	8550 6300 8550 6400
Wire Wire Line
	9850 3350 10150 3350
Wire Wire Line
	9850 2950 10150 2950
Wire Wire Line
	5800 3950 6400 3950
Wire Wire Line
	5800 3800 5800 3950
Connection ~ 4900 6600
Wire Wire Line
	4900 6600 4900 6900
Wire Wire Line
	4700 6600 5000 6600
Wire Wire Line
	4700 6200 5050 6200
Connection ~ 5000 6200
Wire Wire Line
	3950 6350 4550 6350
Wire Wire Line
	6500 7400 6500 7450
Wire Wire Line
	5600 5150 6000 5150
Wire Wire Line
	5600 4700 6000 4700
Wire Wire Line
	5600 4850 6100 4850
Wire Wire Line
	5600 4400 6100 4400
Wire Wire Line
	5600 4550 6000 4550
Wire Wire Line
	6200 7450 6200 7400
Wire Wire Line
	6100 6900 6200 6900
Connection ~ 6200 6700
Wire Wire Line
	6200 6200 6200 6700
Wire Wire Line
	5550 6200 6200 6200
Wire Wire Line
	4900 6900 5000 6900
Wire Wire Line
	1400 1300 950  1300
Wire Wire Line
	4650 700  4650 850 
Wire Wire Line
	4650 1950 4650 2050
Wire Wire Line
	4650 1350 4650 1450
Connection ~ 4650 1400
Connection ~ 950  2000
Connection ~ 1850 2000
Wire Wire Line
	1850 1150 1850 1500
Wire Wire Line
	950  1150 950  1500
Connection ~ 950  1300
Wire Wire Line
	1400 1300 1400 1700
Wire Wire Line
	3000 2850 2850 2850
Wire Wire Line
	3000 3250 3000 3350
Connection ~ 1500 2650
Wire Wire Line
	1500 2850 1500 2650
Wire Wire Line
	1750 2850 1500 2850
Wire Wire Line
	1650 2750 1650 3150
Wire Wire Line
	1750 2750 1650 2750
Wire Wire Line
	1250 3150 1250 3050
Wire Wire Line
	3300 3050 3300 3150
Connection ~ 3300 2650
Connection ~ 1250 2650
Wire Wire Line
	950  2650 1750 2650
Connection ~ 2050 4800
Wire Wire Line
	2150 4800 2050 4800
Wire Wire Line
	3400 5000 3400 5150
Wire Wire Line
	3250 5000 3400 5000
Wire Wire Line
	1600 5050 1600 5150
Wire Wire Line
	4350 5050 4350 5150
Connection ~ 1600 4450
Wire Wire Line
	1600 4650 1600 4450
Connection ~ 2050 4450
Connection ~ 4350 4450
Wire Wire Line
	4350 4450 4350 4650
Wire Wire Line
	4150 4450 4700 4450
Connection ~ 3400 4450
Wire Wire Line
	3400 4800 3250 4800
Wire Wire Line
	3400 4450 3400 4800
Wire Wire Line
	2950 4450 3650 4450
Wire Wire Line
	1150 4450 2550 4450
Wire Wire Line
	2050 4450 2050 4900
Wire Wire Line
	2050 4900 2150 4900
Wire Wire Line
	4750 6800 4750 7150
Wire Wire Line
	5000 6800 4750 6800
Wire Wire Line
	4500 6700 5000 6700
Connection ~ 4750 6900
Wire Wire Line
	4500 6900 4750 6900
Wire Wire Line
	1400 4300 1400 4450
Connection ~ 1400 4450
Wire Wire Line
	10100 4500 10550 4500
Wire Wire Line
	10100 4850 10550 4850
Wire Wire Line
	9500 4600 9100 4600
Wire Wire Line
	9500 4950 9100 4950
Wire Wire Line
	2850 2650 3900 2650
Wire Wire Line
	2000 6050 2000 6250
Connection ~ 2000 6250
Wire Wire Line
	2600 6050 2600 6250
Connection ~ 2600 6250
Wire Notes Line
	3800 5950 3800 7550
Wire Wire Line
	4650 1400 4300 1400
Wire Wire Line
	4650 700  4700 700 
Wire Wire Line
	5250 700  5250 850 
Wire Wire Line
	5250 1950 5250 2050
Wire Wire Line
	5250 1350 5250 1450
Connection ~ 5250 1400
Wire Wire Line
	5250 1400 4900 1400
Wire Wire Line
	5250 700  5300 700 
Wire Wire Line
	3950 2050 3550 2050
Wire Wire Line
	2000 2000 1600 2000
Wire Wire Line
	1200 2000 600  2000
Wire Wire Line
	2500 2050 3150 2050
Wire Notes Line
	3800 7550 700  7550
Wire Notes Line
	4950 3650 650  3650
Wire Notes Line
	650  5600 4950 5600
Wire Notes Line
	4950 5600 4950 3900
Wire Wire Line
	4550 6350 4550 6700
Wire Wire Line
	6600 6700 6100 6700
Wire Wire Line
	6500 6700 6500 7000
Connection ~ 6500 6700
Wire Wire Line
	8550 5800 8550 5750
Wire Wire Line
	8550 5750 8150 5750
Wire Wire Line
	8400 6350 8550 6350
Wire Notes Line
	5050 5600 11050 5600
Wire Notes Line
	3950 7550 7000 7550
Wire Notes Line
	7000 7550 7000 5950
Wire Wire Line
	10400 6400 10100 6400
Wire Wire Line
	10100 6400 10100 6300
Wire Wire Line
	10400 6800 10100 6800
Wire Wire Line
	10100 5800 10100 5750
Wire Wire Line
	10100 6800 10100 6950
Wire Wire Line
	10100 6950 9900 6950
Text Notes 11100 6350 2    60   ~ 0
※Select one of two
Text Notes 10600 6450 0    60   Italic 0
SMT or TH
Wire Notes Line
	8650 5450 8650 4100
Wire Notes Line
	8650 4100 11050 4100
$Comp
L CONN_1 P114
U 1 1
P 5450 5000
F 0 "P114" H 5530 5000 40  0000 L CNN
F 1 "CONN_1" H 5450 5055 30  0001 C CNN
F 2 "" H 5450 5000 60  0000 C CNN
F 3 "" H 5450 5000 60  0000 C CNN
	1    5450 5000
	-1   0    0    1   
$EndComp
Text Label 6000 5000 2    60   ~ 0
CTS_33
Wire Wire Line
	5600 5000 6000 5000
Text Notes 2500 5950 0    60   ~ 0
No LIPO
Text Notes 10000 5400 0    60   ~ 0
On: Bluetooth mode\nOff: USB mode or BT off
Text Notes 2400 5250 0    60   ~ 0
Alt: NCP1402
Wire Wire Line
	8800 2150 8000 2150
$Comp
L SW_DPDT SW2
U 1 1
P 9800 4800
F 0 "SW2" H 9800 5200 60  0000 C CNN
F 1 "SW_DPDT" H 9800 4400 60  0000 C CNN
F 2 "" H 9750 4800 60  0000 C CNN
F 3 "" H 9750 4800 60  0000 C CNN
	1    9800 4800
	1    0    0    -1  
$EndComp
NoConn ~ 10100 5050
NoConn ~ 10100 4700
Wire Wire Line
	950  2550 950  2650
Wire Wire Line
	6400 3950 6400 3800
Wire Wire Line
	6400 3800 6850 3800
Text Label 6600 3800 0    60   ~ 0
BT_SW
Wire Wire Line
	5450 3700 5450 3800
Wire Wire Line
	5450 3800 5800 3800
Wire Wire Line
	6100 2250 6100 2350
Wire Wire Line
	6100 2350 6800 2350
Text Label 3500 2650 0    60   ~ 0
3.3V_OUT
Text Label 9100 4950 0    60   ~ 0
3.3V_OUT
$Comp
L PWR_FLAG #FLG062
U 1 1
P 5450 3800
F 0 "#FLG062" H 5450 3895 30  0001 C CNN
F 1 "PWR_FLAG" H 5450 3980 30  0000 C CNN
F 2 "" H 5450 3800 60  0000 C CNN
F 3 "" H 5450 3800 60  0000 C CNN
	1    5450 3800
	-1   0    0    1   
$EndComp
$EndSCHEMATC
